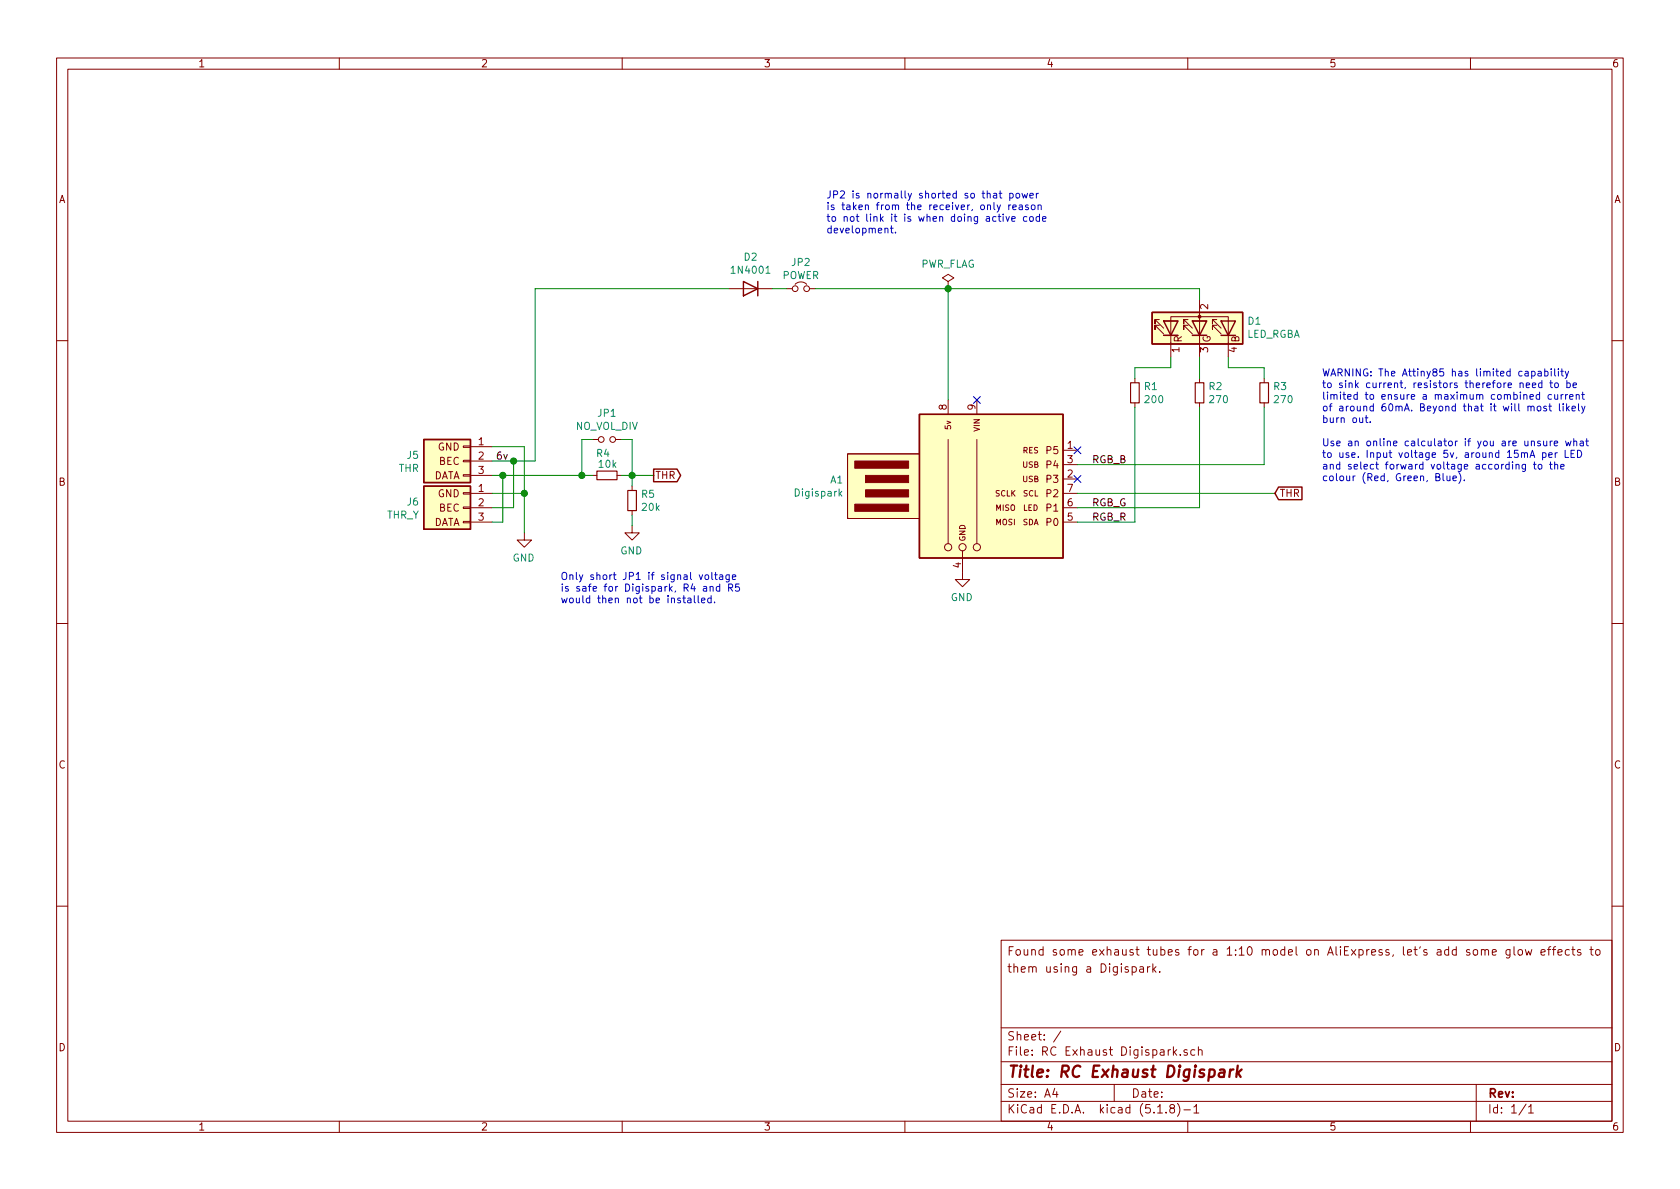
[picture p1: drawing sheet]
EESchema Schematic File Version 4
EELAYER 30 0
EELAYER END
$Descr A4 11693 8268
encoding utf-8
Sheet 1 1
Title "RC Exhaust Digispark"
Date ""
Rev ""
Comp ""
Comment1 ""
Comment2 ""
Comment3 "them using a Digispark."
Comment4 "Found some exhaust tubes for a 1:10 model on AliExpress, let's add some glow effects to"
$EndDescr
$Comp
L rc_light_system:Conn_Input J5
U 1 1
P 3225 3200
F 0 "J5" H 3530 3242 50  0000 L CNN
F 1 "THR" H 3530 3151 50  0000 L CNN
F 2 "Connector_PinHeader_2.54mm:PinHeader_1x03_P2.54mm_Vertical" H 3225 3200 50  0001 C CNN
F 3 "~" H 3225 3200 50  0001 C CNN
	1    3225 3200
	-1   0    0    -1  
$EndComp
$Comp
L rc_light_system:Conn_Channel_Output J6
U 1 1
P 3225 3525
F 0 "J6" H 3530 3567 50  0000 L CNN
F 1 "THR_Y" H 3530 3476 50  0000 L CNN
F 2 "Connector_PinHeader_2.54mm:PinHeader_1x03_P2.54mm_Vertical" H 3225 3525 50  0001 C CNN
F 3 "~" H 3225 3525 50  0001 C CNN
	1    3225 3525
	-1   0    0    -1  
$EndComp
Wire Wire Line
	3575 3200 3575 3525
Wire Wire Line
	3650 3425 3650 3100
Wire Wire Line
	3650 3425 3650 3700
Connection ~ 3650 3425
$Comp
L power:GND #PWR02
U 1 1
P 3650 3700
F 0 "#PWR02" H 3650 3450 50  0001 C CNN
F 1 "GND" H 3655 3527 50  0000 C CNN
F 2 "" H 3650 3700 50  0001 C CNN
F 3 "" H 3650 3700 50  0001 C CNN
	1    3650 3700
	-1   0    0    -1  
$EndComp
Wire Wire Line
	3575 3200 3425 3200
Wire Wire Line
	3650 3100 3425 3100
Wire Wire Line
	3650 3425 3425 3425
Wire Wire Line
	3575 3525 3425 3525
Wire Wire Line
	3425 3300 3500 3300
Wire Wire Line
	3500 3300 3500 3625
Wire Wire Line
	3500 3625 3425 3625
Connection ~ 3500 3300
Wire Wire Line
	3575 3200 3725 3200
Connection ~ 3575 3200
Text GLabel 4550 3300 2    50   Output ~ 0
THR
$Comp
L Device:R_Small R1
U 1 1
P 7900 2725
F 0 "R1" H 7959 2771 50  0000 L CNN
F 1 "200" H 7959 2680 50  0000 L CNN
F 2 "resistor:R_Axial_DIN0207_L6.3mm_D2.5mm_P7.62mm_Horizontal" H 7900 2725 50  0001 C CNN
F 3 "~" H 7900 2725 50  0001 C CNN
	1    7900 2725
	1    0    0    -1  
$EndComp
$Comp
L Device:R_Small R4
U 1 1
P 4225 3300
F 0 "R4" V 4375 3275 50  0000 L CNN
F 1 "10k" V 4300 3225 50  0000 L CNN
F 2 "resistor:R_Axial_DIN0207_L6.3mm_D2.5mm_P7.62mm_Horizontal" H 4225 3300 50  0001 C CNN
F 3 "~" H 4225 3300 50  0001 C CNN
	1    4225 3300
	0    -1   -1   0   
$EndComp
$Comp
L Device:R_Small R5
U 1 1
P 4400 3475
F 0 "R5" H 4459 3521 50  0000 L CNN
F 1 "20k" H 4459 3430 50  0000 L CNN
F 2 "resistor:R_Axial_DIN0207_L6.3mm_D2.5mm_P7.62mm_Horizontal" H 4400 3475 50  0001 C CNN
F 3 "~" H 4400 3475 50  0001 C CNN
	1    4400 3475
	1    0    0    -1  
$EndComp
$Comp
L power:GND #PWR0107
U 1 1
P 4400 3650
F 0 "#PWR0107" H 4400 3400 50  0001 C CNN
F 1 "GND" H 4405 3477 50  0000 C CNN
F 2 "" H 4400 3650 50  0001 C CNN
F 3 "" H 4400 3650 50  0001 C CNN
	1    4400 3650
	-1   0    0    -1  
$EndComp
Wire Wire Line
	4400 3575 4400 3650
Wire Wire Line
	4400 3300 4400 3375
Wire Wire Line
	4400 3300 4325 3300
Connection ~ 4400 3300
Wire Wire Line
	4400 3300 4550 3300
$Comp
L Device:LED_RAGB D1
U 1 1
P 8350 2275
F 0 "D1" V 8396 1945 50  0000 R CNN
F 1 "LED_RGBA" V 8305 1945 50  0000 R CNN
F 2 "Connector_JST:JST_XH_B4B-XH-A_1x04_P2.50mm_Vertical" H 8350 2225 50  0001 C CNN
F 3 "~" H 8350 2225 50  0001 C CNN
	1    8350 2275
	0    -1   -1   0   
$EndComp
Wire Wire Line
	8800 2625 8800 2550
Wire Wire Line
	8800 2550 8550 2550
Wire Wire Line
	8550 2550 8550 2475
Wire Wire Line
	8150 2475 8150 2550
Wire Wire Line
	8150 2550 7900 2550
Wire Wire Line
	7900 2550 7900 2625
Wire Wire Line
	8350 2475 8350 2625
$Comp
L digispark:Digispark A1
U 1 1
P 6900 3375
F 0 "A1" H 5873 3421 50  0000 R CNN
F 1 "Digispark" H 5873 3330 50  0000 R CNN
F 2 "Digispark:Digispark" H 6250 2775 50  0001 C CIN
F 3 "http://ww1.microchip.com/downloads/en/DeviceDoc/atmel-2586-avr-8-bit-microcontroller-attiny25-attiny45-attiny85_datasheet.pdf" H 6900 3375 50  0001 C CNN
	1    6900 3375
	1    0    0    -1  
$EndComp
$Comp
L power:GND #PWR0105
U 1 1
P 6700 3975
F 0 "#PWR0105" H 6700 3725 50  0001 C CNN
F 1 "GND" H 6705 3802 50  0000 C CNN
F 2 "" H 6700 3975 50  0001 C CNN
F 3 "" H 6700 3975 50  0001 C CNN
	1    6700 3975
	-1   0    0    -1  
$EndComp
NoConn ~ 6800 2775
Wire Wire Line
	7500 3625 7900 3625
Wire Wire Line
	7900 3625 7900 2825
Wire Wire Line
	8350 2825 8350 3525
Wire Wire Line
	8350 3525 7500 3525
Wire Wire Line
	8800 2825 8800 3225
Wire Wire Line
	8800 3225 7500 3225
Text Label 7600 3625 0    50   ~ 0
RGB_R
Text Label 7600 3525 0    50   ~ 0
RGB_G
Text Label 7600 3225 0    50   ~ 0
RGB_B
NoConn ~ 7500 3125
NoConn ~ 7500 3325
Text GLabel 8875 3425 2    50   Input ~ 0
THR
Wire Wire Line
	7500 3425 8875 3425
Wire Wire Line
	8350 2000 8350 2075
Wire Wire Line
	6600 2000 6600 2775
Connection ~ 6600 2000
Wire Wire Line
	6600 2000 8350 2000
$Comp
L power:PWR_FLAG #FLG0101
U 1 1
P 6600 2000
F 0 "#FLG0101" H 6600 2075 50  0001 C CNN
F 1 "PWR_FLAG" H 6600 2173 50  0000 C CNN
F 2 "" H 6600 2000 50  0001 C CNN
F 3 "~" H 6600 2000 50  0001 C CNN
	1    6600 2000
	1    0    0    -1  
$EndComp
$Comp
L Device:Jumper_NO_Small JP1
U 1 1
P 4225 3050
F 0 "JP1" H 4225 3235 50  0000 C CNN
F 1 "NO_VOL_DIV" H 4225 3144 50  0000 C CNN
F 2 "solder_bridge:bridge_open" H 4225 3050 50  0001 C CNN
F 3 "~" H 4225 3050 50  0001 C CNN
	1    4225 3050
	1    0    0    -1  
$EndComp
Wire Wire Line
	4400 3300 4400 3050
Wire Wire Line
	4400 3050 4325 3050
Wire Wire Line
	4125 3300 4050 3300
Wire Wire Line
	4050 3300 4050 3050
Wire Wire Line
	4050 3050 4125 3050
Wire Wire Line
	3500 3300 4050 3300
Connection ~ 4050 3300
Text Notes 3900 4200 0    50   ~ 0
Only short JP1 if signal voltage\nis safe for Digispark, R4 and R5\nwould then not be installed.
$Comp
L Diode:1N4001 D2
U 1 1
P 5225 2000
F 0 "D2" H 5225 1783 50  0000 C CNN
F 1 "1N4001" H 5225 1874 50  0000 C CNN
F 2 "Diode_THT:D_DO-41_SOD81_P10.16mm_Horizontal" H 5225 1825 50  0001 C CNN
F 3 "http://www.vishay.com/docs/88503/1n4001.pdf" H 5225 2000 50  0001 C CNN
	1    5225 2000
	-1   0    0    1   
$EndComp
$Comp
L Device:Jumper_NC_Small JP2
U 1 1
P 5575 2000
F 0 "JP2" H 5575 2185 50  0000 C CNN
F 1 "POWER" H 5575 2094 50  0000 C CNN
F 2 "solder_bridge:bridge" H 5575 2000 50  0001 C CNN
F 3 "~" H 5575 2000 50  0001 C CNN
	1    5575 2000
	1    0    0    -1  
$EndComp
Wire Wire Line
	5475 2000 5375 2000
Text Notes 5750 1625 0    50   ~ 0
JP2 is normally shorted so that power\nis taken from the receiver, only reason\nto not link it is when doing active code\ndevelopment.
Text Label 3450 3200 0    50   ~ 0
6v
Wire Wire Line
	3725 2000 3725 3200
Wire Wire Line
	3725 2000 5075 2000
Wire Wire Line
	5675 2000 6600 2000
Text Notes 9200 3350 0    50   ~ 0
WARNING: The Attiny85 has limited capability\nto sink current, resistors therefore need to be \nlimited to ensure a maximum combined current\nof around 60mA. Beyond that it will most likely\nburn out.\n\nUse an online calculator if you are unsure what\nto use. Input voltage 5v, around 15mA per LED\nand select forward voltage according to the\ncolour (Red, Green, Blue).
$Comp
L Device:R_Small R3
U 1 1
P 8800 2725
F 0 "R3" H 8859 2771 50  0000 L CNN
F 1 "270" H 8859 2680 50  0000 L CNN
F 2 "resistor:R_Axial_DIN0207_L6.3mm_D2.5mm_P7.62mm_Horizontal" H 8800 2725 50  0001 C CNN
F 3 "~" H 8800 2725 50  0001 C CNN
	1    8800 2725
	1    0    0    -1  
$EndComp
$Comp
L Device:R_Small R2
U 1 1
P 8350 2725
F 0 "R2" H 8409 2771 50  0000 L CNN
F 1 "270" H 8409 2680 50  0000 L CNN
F 2 "resistor:R_Axial_DIN0207_L6.3mm_D2.5mm_P7.62mm_Horizontal" H 8350 2725 50  0001 C CNN
F 3 "~" H 8350 2725 50  0001 C CNN
	1    8350 2725
	1    0    0    -1  
$EndComp
$EndSCHEMATC
